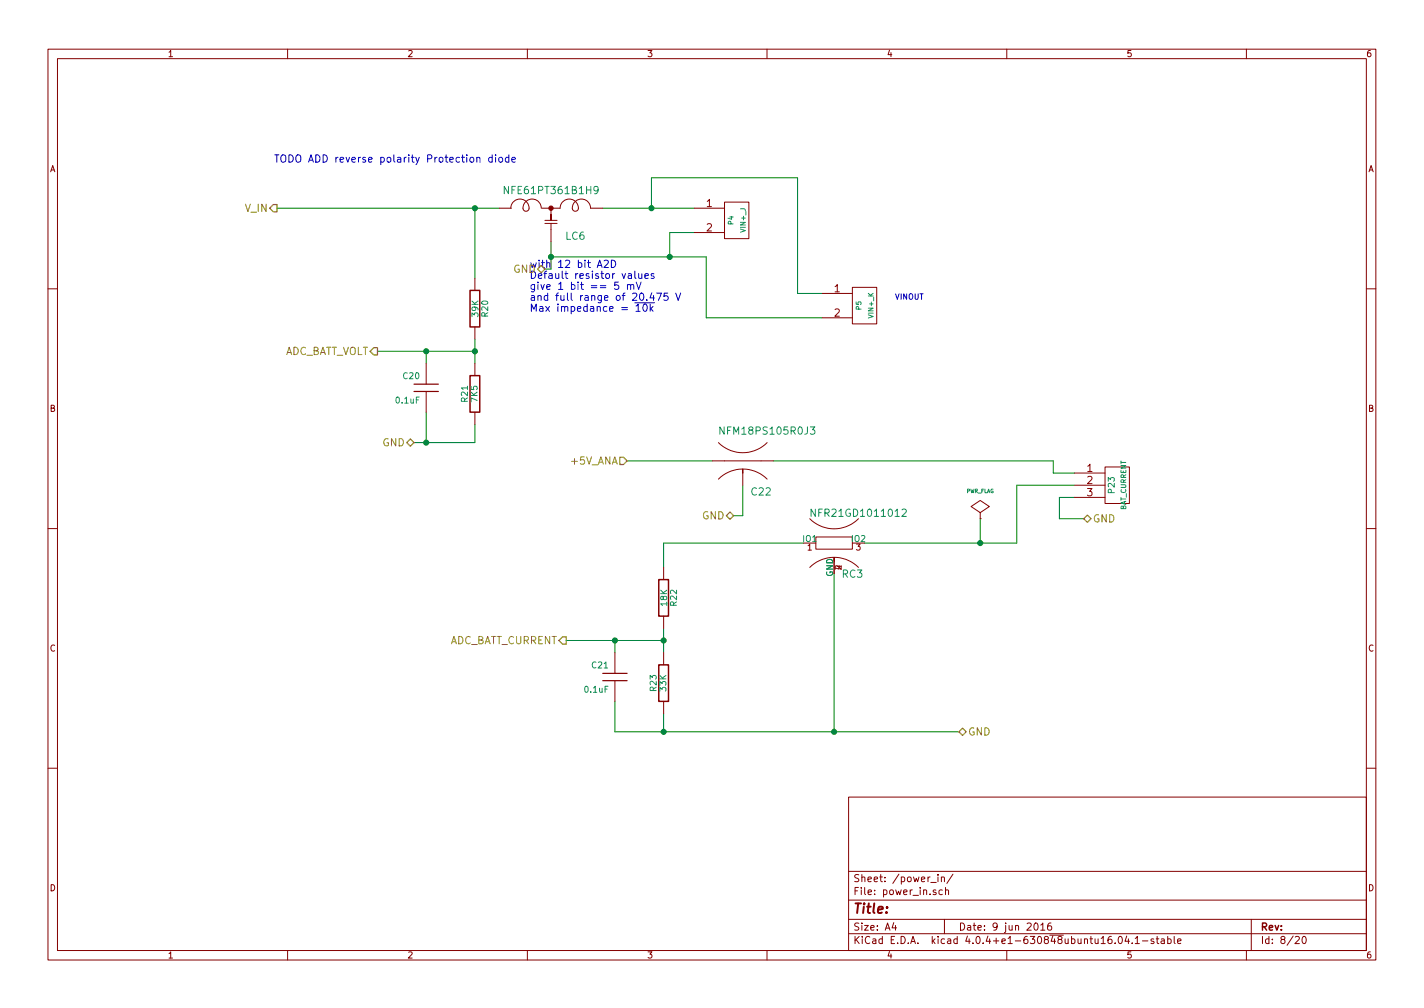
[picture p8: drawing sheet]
<svg xmlns="http://www.w3.org/2000/svg" width="297mm" height="210mm" viewBox="0 0 297 210" stroke-linecap="round" stroke-linejoin="round" font-family="sans-serif">
<g fill="none" stroke="#840000" stroke-width=".21">
<path d="M10 10.3h277v189.9h-277zM12 12.2h273v186.1h-273zM60 10.3v1.9M110 10.3v1.9M160 10.3v1.9M210 10.3v1.9M260 10.3v1.9M99.1 58v2.6M104.1 43.4h2.6M106.6 43.4a1.86 1.86 0 0 1 2-1.9 1.86 1.86 0 0 1 1.6 2.3l-.2 .2a.62 .62 0 0 1-.9-.6 1.9 1.9 0 0 1 1.9-1.9 1.9 1.9 0 0 1 1.9 1.9M113 43.4h3.8a1.86 1.86 0 0 1 2.1-1.9 1.86 1.86 0 0 1 1.6 2.3l-.3 .2a.62 .62 0 0 1-.8-.6 1.9 1.9 0 0 1 1.9-1.9 1.9 1.9 0 0 1 1.9 1.9h2.5M113.7 46.6h2.5"/>
<path d="M113.7 46h2.5M114.9 43.4v2.6v-1.3M114.9 46.6v3.8M144.8 43.4h6.3M144.8 48.5h6.3M151.1 42.2h5.1v7.6h-5.1zM177.8 59.9h5.1v7.7h-5.1zM10 60.2h2M88.9 75.8v4.3M99.1 68.2v2.5M99.1 75.8v2.6M171.4 61.2h6.4"/>
<path d="M171.4 66.3h6.4M285 60.2h2M88.9 81.7v4.3M99.1 86v2.5M148.6 96.1h12.7M149.9 99.9a7.2 7.2 0 0 1 10.1 0M149.9 92.3a7.2 7.2 0 0 0 10.1 0M154.9 98.7v-.8v.8M154.9 98.7v2.5M224.2 98.7h6.3M230.5 97.4h5.1v7.6h-5.1zM10 110.3h2"/>
<path d="M138.4 118.4v2.5M168.9 118.4a7.2 7.2 0 0 1 10.2 0M168.9 108.2a7.2 7.2 0 0 0 10.2 0M170.2 112h7.6v2.5h-7.6zM204.5 108.2h.1M204.5 106.9l1.9-1.2-1.9-1.3-1.9 1.3 1.9 1.2v1.3M224.2 101.2h6.3M224.2 103.8h6.3M285 110.3h2M128.3 136.1v4.4M138.4 128.5v2.6M138.4 136.1v2.6"/>
<path d="M128.3 142v4.3M138.4 146.3v2.5M10 160.2h2M177 166.3h108v32h-108zM285 160.2h2M60 198.3v1.9M110 198.3v1.9M160 198.3v1.9M177 194.8h108M177 191.8h108M177 187.8h108M177 181.8h108"/>
<path d="M186.4 192.5l-.3 1h.9M186.8 193v1M194.2 184.1h1.1M195.7 182.4v.2M195.7 182.9v1M196.4 183.1l.2-.2 .4 .1v.9M196.4 182.9v1M196.6 185.7l-.5-.1-.2 .3v.6l.2 .1 .5-.1M197 191.8v3M197.2 185.7l.2-.1 .4 .1 .1 .9M197.2 185.1v1.5M198.8 182.3l-1.3 2"/>
<path d="M210 198.3v1.9M215.9 192.6l.1-.1a.8 .8 0 0 1 .6 .8 .8 .8 0 0 1-.6 .7 .97 .97 0 0 1-.1-1.4zM217.1 193l.4-.5v1.5M217.1 194h.9M219.2 192.5l-.4 .1a1.11 1.11 0 0 0-.1 1.3l.4 .1 .2-.1 .1-.5-.3-.3-.4 .1-.2 .2M233.4 195.5l.2-.2a.8 .8 0 0 1 .5 .8 .8 .8 0 0 1-.5 .7l-.4-.5zM235 195.2l-.3 1.1h.9M235.4 195.8v1M236.2 196.7v.1M236.8 195.8l.4-.5v1.5M236.8 196.8h.9M238.3 196.3h1.1"/>
<path d="M240.7 195.9l-.4-.1-.2 .2 .1 .3 .5 .1v.3h-.6M241.2 195.8h.5M241.4 195.3v1.3l.3 .2M242.2 195.9h.6l.1 .9M242.9 196.2l-.5 .1-.2 .2 .2 .3 .5-.1M243.6 195.9l.4-.1 .3 .3-.1 .6h-.6M243.6 195.3v1.5M244.9 195.3v1.3l.2 .2M245.6 196.3l.8-.1-.1-.3-.4-.1-.3 .2 .1 .7h.6M260 198.3v1.9M261 191.8v6.5M270.2 195.5l.6-.2 .2 .5-.9 1h.9"/>
<path d="M271.8 195.5l.2-.2a.8 .8 0 0 1 .5 .8 .8 .8 0 0 1-.5 .7l-.4-.5z"/>
</g>
<g fill="none" stroke="#008400" stroke-width=".21">
<path d="M57.8 43.4h46.3M99.1 43.4v14.6M114.9 50.4v5.7M114.9 53.6h32.4v12.7h24.1M125.7 43.4h19.1M135.9 43.4v-6.3h30.5v24.1h5M144.8 48.5h-5.1v5.1M78.7 73.3h20.4M88.9 73.3v2.5M99.1 70.7v5.1M88.9 86v6.3M99.1 88.5v3.8h-12.7"/>
<path d="M130.8 96.1h17.8M161.3 96.1h58.4v2.6h4.5M154.9 101.2v6.4h-1.9M167.6 113.3h-29.2v5.1M174 119.6v33M204.5 108.2v5.1M224.2 103.8h-3.2v4.4h5.1M224.2 101.2h-12.1v12.1h-31.8M118.1 133.6h20.3M128.3 133.6v2.5M138.4 131.1v5M128.3 146.3v6.3h71.7"/>
<path d="M138.4 148.8v3.8"/>
</g>
<g fill="#008400" stroke="#008400" stroke-width=".25">
<circle cx="139.7" cy="53.6" r=".51"/>
<circle cx="114.9" cy="53.6" r=".51"/>
<circle cx="88.9" cy="92.3" r=".51"/>
<circle cx="99.1" cy="73.3" r=".51"/>
<circle cx="88.9" cy="73.3" r=".51"/>
<circle cx="138.4" cy="133.6" r=".51"/>
<circle cx="138.4" cy="152.6" r=".51"/>
<circle cx="128.3" cy="133.6" r=".51"/>
<circle cx="99.1" cy="43.4" r=".51"/>
<circle cx="204.5" cy="113.3" r=".51"/>
<circle cx="174" cy="152.6" r=".51"/>
<circle cx="135.9" cy="43.4" r=".51"/>
</g>
<circle cx="114.9" cy="43.4" r=".46" fill="#840000" stroke="#840000" stroke-width=".21"/>
<path d="M106.1 38.9v1.5l-.9-1.5v1.5M124.8 39.5l-.3 .3h-.3l-.3-.3 .1-.5 .5-.1a.96 .96 0 0 1-.2 1.5h-.3M151.1 89v1.6l-.9-1.6v1.6M169 89h1l-.5 .6 .3 .1 .2 .2-.1 .5-.2 .2-.7-.2M170.1 106.2v1.5l-.9-1.5v1.5M188.2 106.3l.5-.1 .4 .4-1 1.1h1" fill="none" stroke="#008484" stroke-width=".21"/>
<g fill="none" stroke="#0000c2" stroke-width=".21">
<path d="M99.5 33v-.1a.36 .36 0 0 1 .6 .1v.8M102.7 32.9l-.5-.1-.3 .3 .2 .7h.6M102.7 32.3v1.5M103.4 32.3v.2M103.4 32.8v1M104.1 33l.2-.2 .5 .2 .1 .5-.2 .3h-.4l-.2-.1zM106.1 32.9l-.4-.1-.3 .3 .2 .7h.5M106.1 32.3v1.5M106.8 33.3l.7-.1-.1-.3-.4-.1-.2 .2 .1 .8h.5M124.6 55.8l.5-1.5 .5 1.5M124.7 55.4h.8M126 54.4l.6-.1 .3 .4-.9 1.1h.9"/>
<path d="M127.5 54.3a.77 .77 0 0 1 .9 .7 .77 .77 0 0 1-.9 .8zM129 58.8h-.7l-.1 .8 .2-.2 .5 .1 .2 .6-.3 .3-.6-.2M130.9 59.5l.1-.1a.36 .36 0 0 1 .5 .2v.8M130.9 59.4v1M131.5 59.6a.35 .35 0 0 1 .4-.3 .35 .35 0 0 1 .3 .3v.8M132.4 56.6v1.3l.3 .2M132.7 58.8l.5 1.6 .5-1.6M133.2 57.1l.1 .9 .4 .1 .2-.2M133.9 57.1v1M134.5 57.6l.8-.2-.1-.3h-.5l-.2 .2 .1 .7h.6M136.4 57.1h-.4l-.2 .2 .1 .2 .5 .2v.3h-.6M132.4 63.2h4.1"/>
<path d="M132.7 63.8l.4-.4v1.5M132.7 64.9h.9M134.3 63.6l.2-.2a.81 .81 0 0 1 .5 .8 .81 .81 0 0 1-.5 .7l-.2-.1-.2-.4zM135.6 63.4v1.5M135.8 64.4l.4 .5M136 61.1l-.4 1h1M136.2 63.9l-.6 .6M136.3 61.6v1.1M137 61.1h1l-.7 1.6M139.3 61.1h-.7l-.1 .8 .2-.2 .5 .1 .2 .6-.3 .3-.6-.2M141 61.1l.5 1.6 .5-1.6"/>
</g>
<path d="M57 42.7h.8v1.5h-.8l-.7-.8zM112.9 55.4l.8 .7-.8 .8-.8-.8zM78 72.5h.7v1.5h-.7l-.8-.7zM84.8 92.3l.8-.7 .8 .7-.8 .8zM129.3 95.4h.7l.8 .7-.8 .8h-.7zM151.5 107.6l.8-.8 .7 .8-.7 .7zM226.1 108.2l.7-.8 .8 .8-.8 .8zM117.3 132.8h.8v1.6h-.8l-.7-.8zM200 152.6l.8-.7 .7 .7-.7 .8z" fill="none" stroke="#848400" stroke-width=".25"/>
<path d="M98 78.4h2.1v7.6h-2.1zM98 60.6h2.1v7.6h-2.1zM137.4 138.7h2v7.6h-2zM137.4 120.9h2v7.6h-2z" fill="none" stroke="#840000" stroke-width=".3"/>
<path d="M86.4 81.7h5M86.4 80.1h5M125.7 142h5.1M125.7 140.5h5.1" fill="none" stroke="#840000" stroke-width=".25"/>
<text font-size="2.8" fill="#840000" x="178" y="190.5">Title:</text>
<g font-size="2.1" fill="#0000c2">
<text x="57.1" y="33.9">TODO ADD reverse polarity Protection diode</text>
<text x="110.5" y="55.9">with 12 bit A2D</text>
<text x="110.5" y="58.2">Default resistor values</text>
<text x="110.5" y="60.4">give 1 bit == 5 mV</text>
<text x="110.5" y="62.7">and full range of 20.475 V</text>
<text x="110.5" y="65">Max impedance = 10k</text>
</g>
<g font-size="2.1" fill="#008484">
<text x="105.8" y="40.5">NFE61PT361B1H9</text>
<text x="118" y="50">LC6</text>
<text x="150.8" y="90.6">NFM18PS105R0J3</text>
<text x="156.8" y="103.3">C22</text>
<text x="170" y="107.8">NFR21GD1011012</text>
<text x="175.7" y="120.5">RC3</text>
</g>
<g font-size="2.1" fill="#848400">
<text x="51.1" y="44.2">V_IN</text>
<text x="107" y="56.9">GND</text>
<text x="58.5" y="74">ADC_BATT_VOLT</text>
<text x="79.7" y="93.1">GND</text>
<text x="119.3" y="96.9">+5V_ANA</text>
<text x="146.4" y="108.3">GND</text>
<text x="228" y="109">GND</text>
<text x="93.2" y="134.4">ADC_BATT_CURRENT</text>
<text x="202" y="153.4">GND</text>
</g>
<g font-size="2.1" fill="#840000">
<text x="147.4" y="43.2">1</text>
<text x="147.4" y="48.3">2</text>
<text x="174" y="61">1</text>
<text x="174" y="66">2</text>
<text x="226.7" y="98.4">1</text>
<text x="226.7" y="101">2</text>
<text x="226.7" y="103.5">3</text>
<text x="178" y="184">Sheet: /power_in/</text>
<text x="178" y="186.7">File: power_in.sch</text>
<text x="178" y="196.9">KiCad E.D.A. kicad 4.0.4+e1-630848ubuntu16.04.1-stable</text>
<text x="178" y="194.1">Size: A4</text>
<text x="200" y="194.1">Date: 9 jun 2016</text>
<text x="263" y="194.1">Rev:</text>
<text x="263" y="196.9">Id: 8/20</text>
</g>
<g font-size="1.8" fill="#840000">
<text x="35" y="11.9">1</text>
<text x="85" y="11.9">2</text>
<text x="135" y="11.9">3</text>
<text x="185" y="11.9">4</text>
<text x="235" y="11.9">5</text>
<text x="285" y="11.9">6</text>
<text x="10.4" y="35.9">A</text>
<text x="285.4" y="35.9">A</text>
<text x="10.4" y="85.9">B</text>
<text x="285.4" y="85.9">B</text>
<text x="168.4" y="114.8">1</text>
<text x="175.5" y="118.8" transform="rotate(-90 175.5 118.8)">2</text>
<text x="178.6" y="114.8">3</text>
<text x="10.4" y="135.9">C</text>
<text x="285.4" y="135.9">C</text>
<text x="10.4" y="185.9">D</text>
<text x="285.4" y="185.9">D</text>
<text x="35" y="199.9">1</text>
<text x="85" y="199.9">2</text>
<text x="135" y="199.9">3</text>
<text x="185" y="199.9">4</text>
<text x="235" y="199.9">5</text>
<text x="285" y="199.9">6</text>
</g>
<g font-size="1.8" fill="#008484">
<text x="99.8" y="66" transform="rotate(-90 99.8 66)">39K</text>
<text x="101.8" y="66" transform="rotate(-90 101.8 66)">R20</text>
<text x="84.2" y="79.1">C20</text>
<text x="97.6" y="83.8" transform="rotate(-90 97.6 83.8)">R21</text>
<text x="99.6" y="83.8" transform="rotate(-90 99.6 83.8)">7K5</text>
<text x="82.7" y="84.1">0.1uF</text>
<text x="232.5" y="102.8" transform="rotate(-90 232.5 102.8)">P23</text>
<text x="167.5" y="113">IO1</text>
<text x="177.6" y="113">IO2</text>
<text x="173.7" y="120.3" transform="rotate(-90 173.7 120.3)">GND</text>
<text x="139.1" y="126.3" transform="rotate(-90 139.1 126.3)">18K</text>
<text x="141.2" y="126.3" transform="rotate(-90 141.2 126.3)">R22</text>
<text x="123.5" y="139.4">C21</text>
<text x="122" y="144.5">0.1uF</text>
<text x="136.9" y="144.1" transform="rotate(-90 136.9 144.1)">R23</text>
<text x="139" y="144.1" transform="rotate(-90 139 144.1)">33K</text>
</g>
<text font-size="1.6" fill="#0000c2" x="186.7" y="62.5">VINOUT</text>
<g font-size="1.4" fill="#008484">
<text x="153" y="46.8" transform="rotate(-90 153 46.8)">P4</text>
<text x="155.5" y="48.3" transform="rotate(-90 155.5 48.3)">VIN+_J</text>
<text x="179.7" y="64.6" transform="rotate(-90 179.7 64.6)">P5</text>
<text x="182.2" y="66.2" transform="rotate(-90 182.2 66.2)">VIN+_K</text>
<text x="234.9" y="106.5" transform="rotate(-90 234.9 106.5)">BAT_CURRENT</text>
</g>
<text font-size="1.1" fill="#008484" x="201.5" y="102.8">PWR_FLAG</text>
</svg>
